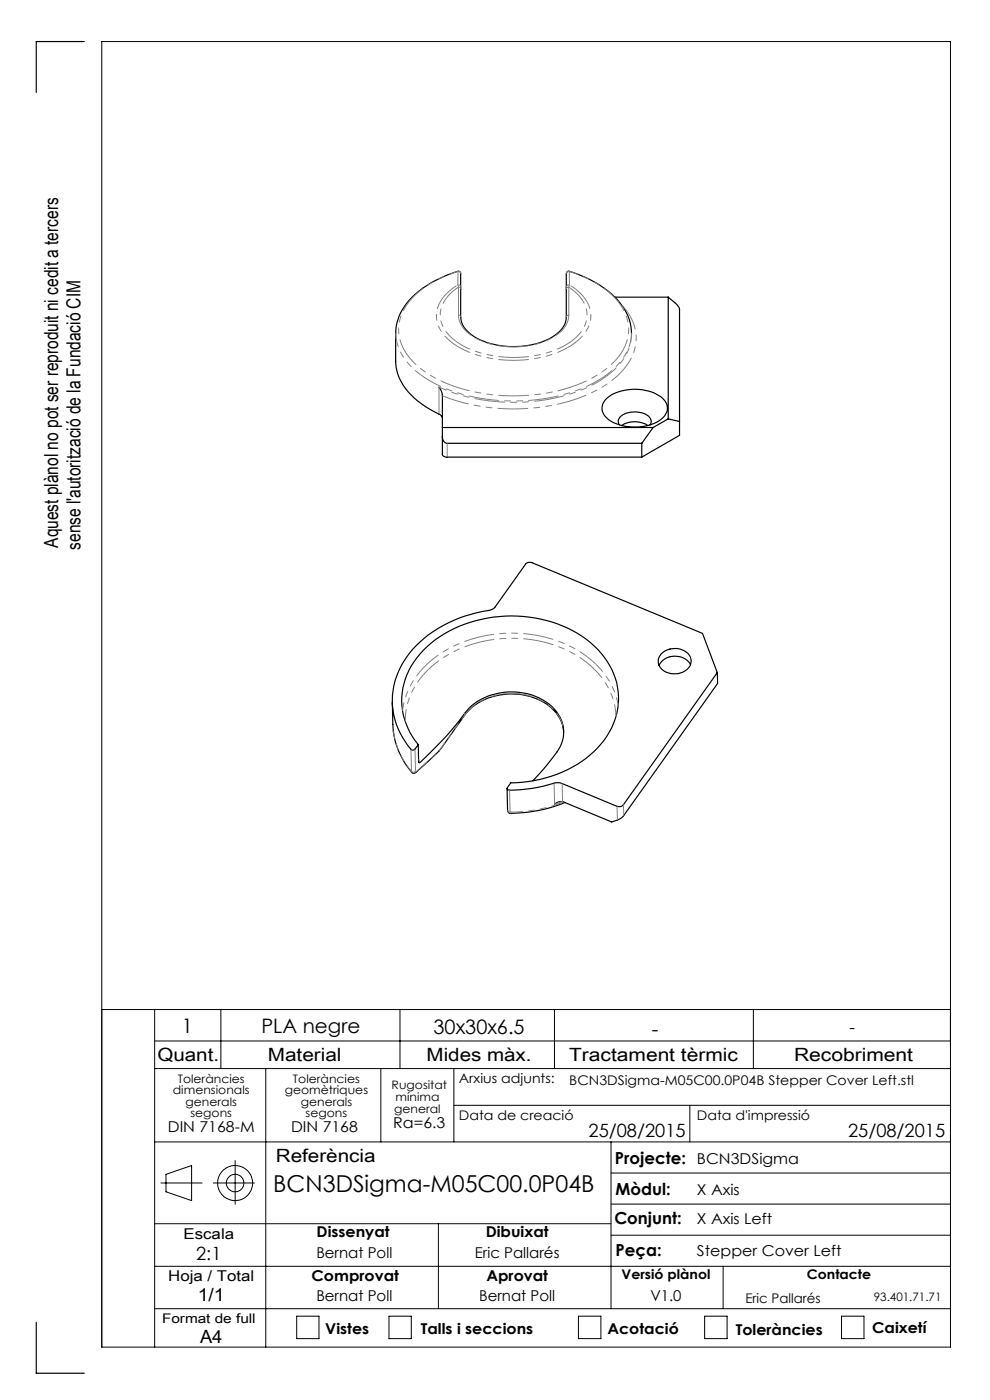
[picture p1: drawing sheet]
<svg xmlns="http://www.w3.org/2000/svg" width="210mm" height="297mm" viewBox="0 0 210 297" stroke-linecap="round" stroke-linejoin="round" font-family="sans-serif">
<g fill="none" stroke="#000" stroke-width=".21">
<path d="M21.6 214.2h180M32.8 214.2v71.6M46.8 214.2v12.5M84.8 214.2v12.5M117.6 214.2v12.5M159.8 214.2v12.5M32.8 220.8h168.8M32.8 226.7h168.8M56.4 226.7v59.1M80.8 226.7v15.5M96.3 226.7v15.5M96.3 234.5h105.3"/>
<path d="M146.3 234.5v7.7M32.8 259.6h96.8M32.8 242.2h168.8M34.1 251h8.8M35.2 249.1l5.4-1.8v7.4l-5.4-1.9zM45.3 251h8.7M49.9 246.2v9.3M93 259.6v18M129.6 242.2v35.4M129.6 255.4h72M129.6 248.8h72M32.8 277.6h168.8"/>
<path d="M32.8 268.6h168.8M62.9 279.2h4.8v4.8h-4.8zM82.5 279.2h4.7v4.8h-4.7zM122.7 279.2h4.8v4.8h-4.8zM129.6 262h72M149.5 279.2h4.7v4.8h-4.7zM153.4 268.6v9M178.5 279.2h4.8v4.8h-4.8zM21.6 285.8h180v-277h-180v277"/>
<circle cx="49.9" cy="251" r="3.7"/>
<circle cx="49.9" cy="251" r="1.86"/>
</g>
<g fill="none" stroke="#000" stroke-width=".25">
<path d="M17.9 8.8h-10.2v10.8M97.7 58a.47 .47 0 0 0-.6-.4 21.4 21.4 0 0 0-11.3 7.4 10.2 10.2 0 0 0-1.9 5.6v6.1a11.4 11.4 0 0 0 5.5 9l1.8 1.1 2.1 1.1 .4 .4 .1 .4M97.7 58.1v9.2a5.6 5.6 0 0 0 3.6 4.5 17.6 17.6 0 0 0 16.2-.5 4.9 4.9 0 0 0 2.6-4v-9.2M120.1 58a.51 .51 0 0 1 .7-.4 21 21 0 0 1 11.6 7.9 9.6 9.6 0 0 1 1.5 5.4M130.5 63h11.2M141.7 63l1.6 1.3 .8 1.3v26.8l-8 4.6M141.7 63v25.9M93.1 82.1l.6 1 .1 .7v12.6a.89 .89 0 0 0 1 .6h41.3M93.8 92.6a1.26 1.26 0 0 0 1 1.4h41.3M93.8 90.7h44.7M128.6 84.6a10 10 0 0 1 9-1.6 4.9 4.9 0 0 1 3.9 3 3.4 3.4 0 0 1-2.3 3.6 10.5 10.5 0 0 1-10.3-.8 2.65 2.65 0 0 1-.3-4.2zM131.4 90.1a1.75 1.75 0 0 1 1.4-2.4 5.1 5.1 0 0 1 5 .8l.2 .3a1.11 1.11 0 0 1-.1 1.3"/>
<path d="M131.9 90.3a5.1 5.1 0 0 1 5.5 0M136.1 94v3M138.5 90.7l-2.4 3.3M141.7 88.9l-3.2 1.8M141.7 88.9l2.4 .5M140.2 138.8a4 4 0 0 1 6.2 .6 2.56 2.56 0 0 1-2.1 3.4 3.6 3.6 0 0 1-4.7-2.2l.2-1.1zM83.2 149l.2 6.2M88.7 158l.2 3.8a68.3 68.3 0 0 0 10.6-11.6 13.3 13.3 0 0 1 18.2 .3 7 7 0 0 1 .5 9l-2.5 3.1-2.7 3M119.4 154.2a9.6 9.6 0 0 0-7.8-6.6 13.1 13.1 0 0 0-12.9 3.9l-5.1 7.2a41.5 41.5 0 0 1-5.4 5.2l-.6 .1a16.1 16.1 0 0 1-4.2-8.8M119.4 154.1l.2 1.2M146.5 141a3.9 3.9 0 0 0-6.7 .2M152.2 142.7l-20 28a1.26 1.26 0 0 1-1.3 .4l-11.7-4.9-1.3-.2a29 29 0 0 1-10.2 1.5l-.1-.4 .7-1a25.5 25.5 0 0 0 19.2-8.2 14.5 14.5 0 0 0-1.5-20.8 26.5 26.5 0 0 0-21.3-6.2 24.2 24.2 0 0 0-16.9 9.5 14.2 14.2 0 0 0 .9 17.6"/>
<path d="M152.2 142.7l-3.2-8.3-36.1-15a1.14 1.14 0 0 0-1.4 .3l-6.4 9-.8 .6a28.5 28.5 0 0 0-16.8 8.5 15.6 15.6 0 0 0-.2 21.3l.6-.1 .8-1M152.2 142.7v2.3l-20.2 28.3-.9 .6-1.3 .5-10.2-4.3h-1.1l-.9 .5M107.6 167.2l.1 4.7 .3 .6a30.2 30.2 0 0 0 11.8-2.3M7.7 280.5v10.8h10.2"/>
</g>
<path d="M132 64.8a9.7 9.7 0 0 1-.3 14.2 28.6 28.6 0 0 1-16.3 7.3 42.3 42.3 0 0 1-21.5-2.3" fill="none" stroke="#808080" stroke-width=".21" stroke-dasharray="6.3 1.3 1.3 1.3 1.3 1.3" stroke-dashoffset=".6"/>
<g fill="none" stroke="#808080" stroke-width=".21" stroke-dasharray="6.3 1.3 1.3 1.3 1.3 1.3">
<path d="M97.2 57.6h-.1M97.2 57.6a.5 .5 0 0 1 .6 .4M120.8 57.6v2.8M120.8 57.6a.5 .5 0 0 0-.6 .4M120.8 57.5v.1M97.1 60.4l.1-2.8M97.1 60.4a.5 .5 0 0 1 .7 .5M97.3 60.9l-.2-.5M97.3 66.8v-5.9M97.3 66.8l.3 .2 .2 .2M97.3 60.9l.3 .1 .2 .3M120.7 60.9v5.9"/>
<path d="M120.7 66.8l-.4 .2-.1 .2M120.7 60.9l-.4 .1-.1 .3M120.8 60.4l-.1 .5M120.8 60.4a.5 .5 0 0 0-.6 .5M93.1 87.8v-5.7M94.9 94v3M88 158.9l.1 4.7M93.1 159.3l.1-.1M93.2 159.2l.4-.6M93.6 158.7v-.1M98.6 151.8v-.2M98.6 151.3v.3"/>
<path d="M87.3 163.6l-.1-4.7M87.4 163.8l-.1-.2M88.1 163.6a.59 .59 0 0 1-.8 0M88.1 163.6l.2 .1M88.2 163.9l.1-.2M88.8 161.2l.4 .5M108.1 167.6l.1 4.7M108.2 172.3l-.4-.1-.1-.3M108.2 172.3l.1 .2M117.6 170.6l-.1-4.5M119.2 170.1l-1.6 .5M119.2 166.2l.1 3.8"/>
<path d="M131 174l-.1-3M132.3 170.7v2.3"/>
</g>
<path d="M97.2 57.6a19.8 19.8 0 0 0-11.4 7.8 9 9 0 0 0 1.9 11.4 27.6 27.6 0 0 0 16.1 6.9 36.5 36.5 0 0 0 23.4-4.4 12.1 12.1 0 0 0 6.1-8.8 10.6 10.6 0 0 0-4.8-9.1 25.3 25.3 0 0 0-7.7-3.8" fill="none" stroke="#808080" stroke-width=".21" stroke-dasharray="6.3 1.3 1.3 1.3 1.3 1.3" stroke-dashoffset="4.4"/>
<path d="M120.8 60.4a7.8 7.8 0 0 1 4.5 7.3 9.2 9.2 0 0 1-5.6 6.4 25.9 25.9 0 0 1-22.2-.4 8.1 8.1 0 0 1-4.9-7.2 8.2 8.2 0 0 1 4.5-6.1" fill="none" stroke="#808080" stroke-width=".21" stroke-dasharray="6.3 1.3 1.3 1.3 1.3 1.3" stroke-dashoffset="-.4"/>
<path d="M93.1 82.1a39.8 39.8 0 0 0 32.6-.4 14.9 14.9 0 0 0 8-8.5l.3-2.3M85.4 150.7a17.3 17.3 0 0 1 9-12.7 28.3 28.3 0 0 1 30 1.2 16.4 16.4 0 0 1 6.7 10.5" fill="none" stroke="#808080" stroke-width=".21" stroke-dasharray="6.3 1.3 1.3 1.3 1.3 1.3" stroke-dashoffset="4.7"/>
<path d="M134 70.7a11.1 11.1 0 0 1-5.2 8.7 34.7 34.7 0 0 1-21.8 5.6 32.9 32.9 0 0 1-17.9-5.6 11.4 11.4 0 0 1-5.1-8.8" fill="none" stroke="#808080" stroke-width=".21" stroke-dasharray="6.3 1.3 1.3 1.3 1.3 1.3" stroke-dashoffset="3.4"/>
<path d="M97.3 60.9a6.9 6.9 0 0 0-3.8 7.2 9.8 9.8 0 0 0 6.3 6 24.4 24.4 0 0 0 20.7-1.2 7.1 7.1 0 0 0 3.9-7.2 7.9 7.9 0 0 0-3.7-4.8" fill="none" stroke="#808080" stroke-width=".21" stroke-dasharray="6.3 1.3 1.3 1.3 1.3 1.3" stroke-dashoffset="1.5"/>
<path d="M120.7 66.8a6 6 0 0 1-4 5.1 18.1 18.1 0 0 1-16.8-.8 5.5 5.5 0 0 1-2.6-4.3" fill="none" stroke="#808080" stroke-width=".21" stroke-dasharray="6.3 1.3 1.3 1.3 1.3 1.3" stroke-dashoffset="1.1"/>
<path d="M108.2 172.3a31.4 31.4 0 0 0 11.4-2.2" fill="none" stroke="#808080" stroke-width=".21" stroke-dasharray="6.3 1.3 1.3 1.3 1.3 1.3" stroke-dashoffset="3.7"/>
<path d="M83.5 155.2a16.3 16.3 0 0 0 3.8 8.4" fill="none" stroke="#808080" stroke-width=".21" stroke-dasharray="6.3 1.3 1.3 1.3 1.3 1.3" stroke-dashoffset="4.8"/>
<path d="M130.7 152a15.9 15.9 0 0 0-8-12.7 27.3 27.3 0 0 0-31.1 2.1 15.3 15.3 0 0 0-5.6 11.6" fill="none" stroke="#808080" stroke-width=".21" stroke-dasharray="6.3 1.3 1.3 1.3 1.3 1.3" stroke-dashoffset="3.8"/>
<path d="M88.3 163.7l4.9-4.5" fill="none" stroke="#808080" stroke-width=".21" stroke-dasharray="6.3 1.3 1.3 1.3 1.3 1.3" stroke-dashoffset="3.3"/>
<path d="M93.6 158.6l5-7" fill="none" stroke="#808080" stroke-width=".21" stroke-dasharray="6.3 1.3 1.3 1.3 1.3 1.3" stroke-dashoffset="5.2"/>
<path d="M98.6 151.6a13 13 0 0 1 14.4-3.8 9.3 9.3 0 0 1 6.4 6.3" fill="none" stroke="#808080" stroke-width=".21" stroke-dasharray="6.3 1.3 1.3 1.3 1.3 1.3" stroke-dashoffset="3.2"/>
<text font-size="4.9" x="58" y="253">BCN3DSigma-M05C00.0P04B</text>
<g font-size="4.2">
<text x="38.6" y="219">1</text>
<text x="55.5" y="219.2">PLA negre</text>
<text x="92" y="219.4">30x30x6.5</text>
<text x="138.3" y="219.7">-</text>
</g>
<g font-size="4.1">
<text x="12.4" y="116.2" transform="rotate(-90 12.4 116.2)">Aquest plànol no pot ser reproduit ni cedit a tercers</text>
<text x="17.1" y="116.6" transform="rotate(-90 17.1 116.6)">sense l'autorització de la Fundació CIM</text>
</g>
<g font-size="3.9">
<text x="33.4" y="225">Quant.</text>
<text x="56.8" y="225">Material</text>
<text x="90.5" y="225">Mides màx.</text>
<text x="120.7" y="225">Tractament tèrmic</text>
<text x="168.4" y="225">Recobriment</text>
<text x="124.8" y="241.3">25/08/2015</text>
<text x="179.9" y="241.3">25/08/2015</text>
<text x="58.5" y="246.5">Referència</text>
<text x="41.6" y="267.2">2:1</text>
<text x="41.9" y="276.1">1/1</text>
<text x="42.4" y="284.9">A4</text>
</g>
<g font-size="3.5">
<text x="180.2" y="219.2">-</text>
<text x="130.5" y="246.8">Projecte:</text>
<text x="130.6" y="253.4">Mòdul:</text>
<text x="130.3" y="259.8">Conjunt:</text>
<text x="130.6" y="266.4">Peça:</text>
</g>
<g font-size="3.2">
<text x="83.4" y="239.3">Ra=6.3</text>
<text x="35.6" y="240.1">DIN 7168-M</text>
<text x="61.7" y="240.1">DIN 7168</text>
<text x="147.8" y="246.8">BCN3DSigma</text>
<text x="147.8" y="253.4">X Axis</text>
<text x="38.9" y="262.9">Escala</text>
<text x="67.2" y="262.5">Dissenyat</text>
<text x="103" y="262.5">Dibuixat</text>
<text x="147.8" y="259.8">X Axis Left</text>
<text x="67.1" y="266.8">Bernat Poll</text>
<text x="100.7" y="266.8">Eric Pallarés</text>
<text x="147.8" y="266.4">Stepper Cover Left</text>
<text x="35.7" y="271.7">Hoja / Total</text>
<text x="66.1" y="271.7">Comprovat</text>
<text x="103.2" y="271.7">Aprovat</text>
<text x="67.1" y="276.1">Bernat Poll</text>
<text x="101.6" y="276.1">Bernat Poll</text>
<text x="138" y="276.1">V1.0</text>
<text x="69" y="283.1">Vistes</text>
<text x="89.3" y="283.1">Talls i seccions</text>
<text x="128.8" y="283.1">Acotació</text>
<text x="156.1" y="283.2">Toleràncies</text>
<text x="185" y="282.8">Caixetí</text>
</g>
<g font-size="2.8">
<text x="97.3" y="229.6">Arxius adjunts:</text>
<text x="120.8" y="230.2">BCN3DSigma-M05C00.0P04B Stepper Cover Left.stl</text>
<text x="97.3" y="237.7">Data de creació</text>
<text x="147.8" y="237.7">Data d'impressió</text>
<text x="131.8" y="271.4">Versió plànol</text>
<text x="171.2" y="271.4">Contacte</text>
<text x="34.4" y="280.7">Format de full</text>
<text x="158.1" y="276.3">Eric Pallarés</text>
</g>
<g font-size="2.5">
<text x="36.7" y="232.1">dimensionals</text>
<text x="37.7" y="229.6">Toleràncies</text>
<text x="60.4" y="232.1">geomètriques</text>
<text x="62.1" y="229.6">Toleràncies</text>
<text x="83.1" y="231">Rugositat</text>
<text x="83.9" y="233.5">mínima</text>
<text x="39.4" y="234.6">generals</text>
<text x="40.4" y="237.1">segons</text>
<text x="63.8" y="234.6">generals</text>
<text x="64.8" y="237.1">segons</text>
<text x="83.6" y="236.2">general</text>
<text x="185.4" y="276.1">93.401.71.71</text>
</g>
</svg>
